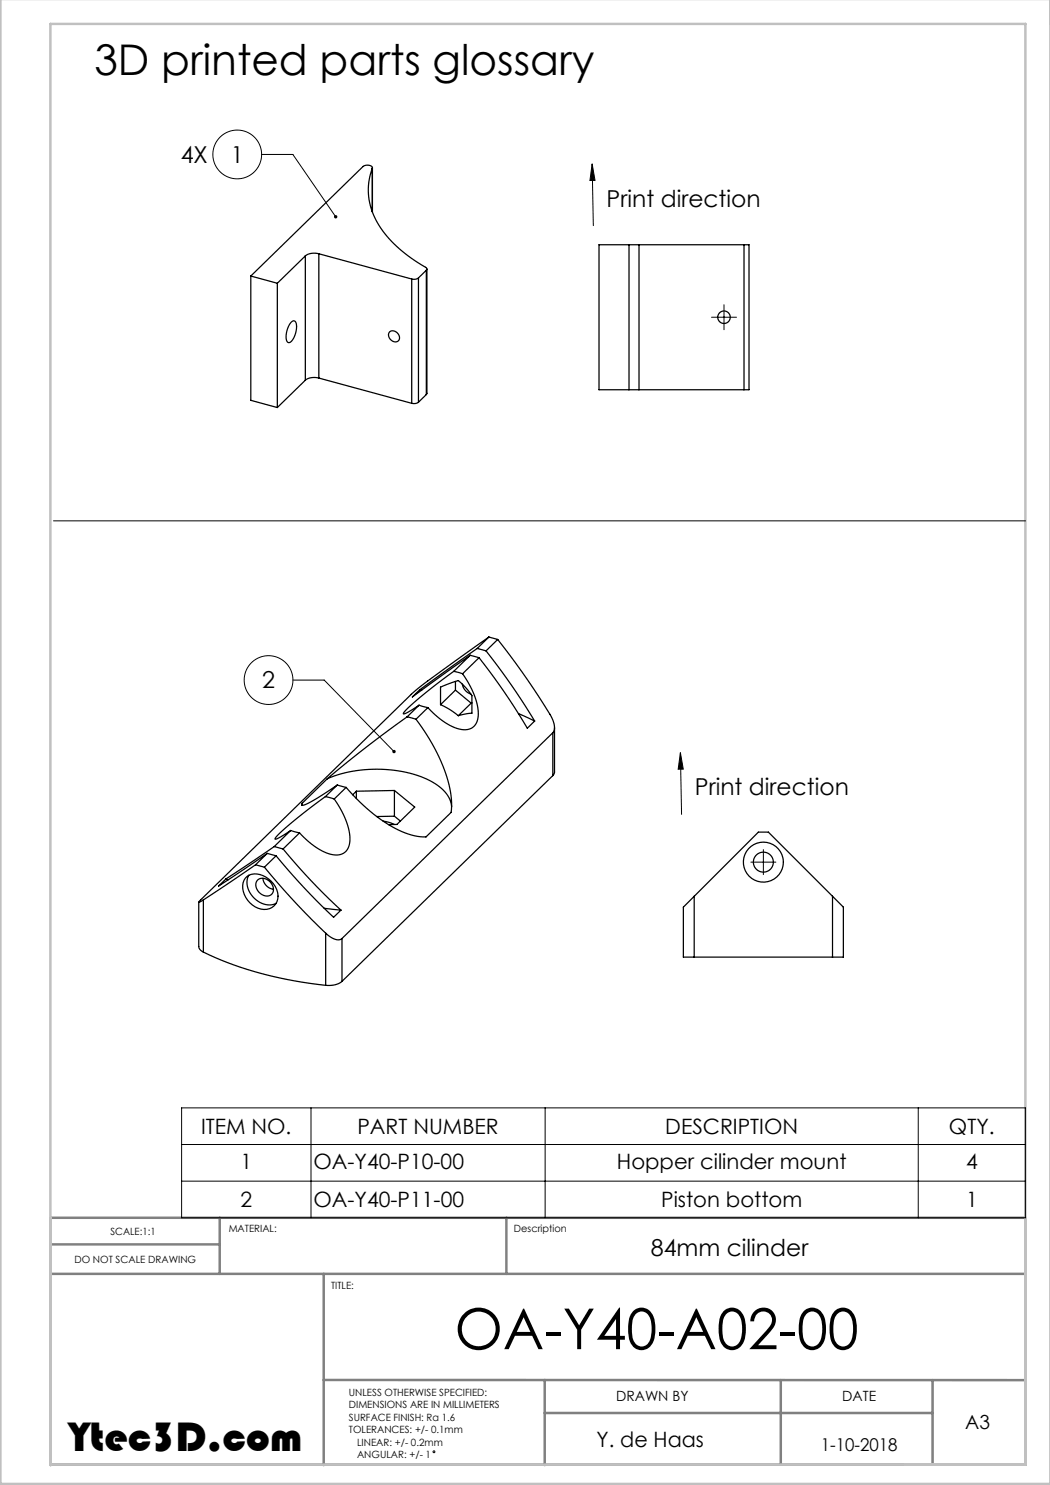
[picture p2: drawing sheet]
<svg xmlns="http://www.w3.org/2000/svg" width="210mm" height="297mm" viewBox="0 0 210 297" stroke-linecap="round" stroke-linejoin="round" font-family="sans-serif">
<g fill="none" stroke="#000" stroke-width=".2">
<path d="M52.3 30.9h6.3l8.5 12.5M118.4 32.8l.6 3.3h-1zM118.4 32.8l.3 12.3M142.3 63.4h5M144.8 60.9v5M10.7 104.2h194.4M58.6 136h6.2l14 14.3M136.1 150.5l.6 3.3h-1.1zM136.1 150.5l.2 12.4M150.2 172.4h5M152.7 169.9v5M36.3 221.6h168.8v22h-168.8z"/>
<path d="M36.3 236.2h168.8M36.3 228.9h168.8M62.2 221.6v22M109 221.6v22M183.7 221.6v22"/>
<circle cx="47.4" cy="30.9" r="4.9"/>
<circle cx="53.7" cy="136" r="4.9"/>
<circle cx="86.8" cy="290.4" r=".19"/>
</g>
<path d="M10.1 248.9h33.8M10.1 254.8h195M43.9 243.6v11.2M64.7 254.8v38.2M101.3 243.6v11.2M64.7 276h140.4M108.9 276v17M156.2 276v16.9M186.5 276v16.9M10.1 292.9h195v-49.3h-195v49.4M108.9 282.6h77.6" fill="none" stroke="#808080" stroke-width=".5"/>
<path d="M.1 -.1v296.9h210M10.1 292.9h195v-288.1h-195v288.2" fill="none" stroke="#c0c0c0" stroke-width=".5"/>
<path d="M66.9 43.1a.34 .34 0 0 0 0 .5 .34 .34 0 0 0 .4 0l-.2-.2 .2 .2a.34 .34 0 0 0 .1-.5 .34 .34 0 0 0-.5 0zM78.5 150.1a.34 .34 0 0 0 .1 .5 .34 .34 0 0 0 .4 0l-.2-.3 .2 .3a.34 .34 0 0 0 0-.5 .34 .34 0 0 0-.5 0zM118.4 32.8l.6 3.3h-1zM136.1 150.5l.6 3.3h-1.1z" fill="#000"/>
<g fill="none" stroke="#000" stroke-width=".25">
<path d="M74.5 33.6a1.08 1.08 0 0 0-1.7-.4l-22.6 22M74.5 33.6a13.2 13.2 0 0 0 2.8 13.6 32.7 32.7 0 0 0 8 6.5v.4M74.5 33.6v8.8M74.5 33.5v8.9M50.2 55.2l5.3 1.5M50.2 55.2v24.9l5.3 1.4M55.5 56.7v24.8M61.1 51.2l-5.6 5.5M61.1 51.2v24.8M63.8 50.8l-1.7-.1-1 .5M63.8 50.8l18.5 5M63.8 50.8v24.8"/>
<path d="M82.3 55.8v24.9M83.7 55.6l-.5 .2h-.9M83.7 55.6v24.8M85.3 54.1l-1.6 1.5M85.3 54.1v24.8M85.4 53.8v24.9l-.1 .2M125.8 48.9h2M125.8 48.9h-6v29h6M125.8 48.9v29M127.8 48.9h21M127.8 48.9v29M148.8 48.9h1v29h-1"/>
<path d="M148.8 48.9v29M58.3 64.4a.58 .58 0 0 1 .7-.2 .58 .58 0 0 1 .3 .7 4.1 4.1 0 0 1-1.4 3.6 .7 .7 0 0 1-.7-.9l.2-1.7 .4-.8zM61.1 76l-5.6 5.5M63.8 75.6h-1.7l-1 .4M63.8 75.6l18.5 5.1M77.9 66.4a1.27 1.27 0 0 1 1.6 .2 1.27 1.27 0 0 1 .1 1.6 1.32 1.32 0 0 1-1.5-.3 1.32 1.32 0 0 1-.2-1.5zM85.3 78.9l-1.6 1.5M125.8 77.9h2M127.8 77.9h21M83.7 80.4l-.5 .3h-.9M83.9 138h.5M90.7 134.3l-5.3 4.1a21.5 21.5 0 0 0-4.7 4.3l.8-.2 2.3-1.5"/>
<path d="M90.7 134.3l1.8 .5M91.1 136.3v1.7M91.1 138l-3 2.9M91.1 138l3.1 2.6M92.5 136.8a2.49 2.49 0 0 0 1.7 2M92.5 134.8a13.8 13.8 0 0 1 3.1 8.7 2.7 2.7 0 0 1-3.7 2.3 13.6 13.6 0 0 1-6.3-4.3M94 131.1l-11.5 8.3 1.4-1.4M94 131.1l1.8 .4M94 131.1l-3.3 3.2M95.4 129.7l-11.5 8.3M95.4 129.7l1.8 .5M95.8 131.5a126.5 126.5 0 0 1 9.7 14.1l1.4-1.4"/>
<path d="M95.8 131.5l-3.3 3.3M97.2 130.2a136 136 0 0 1 9.7 14M97.8 127.4l-1.3 .9a186.7 186.7 0 0 0-13.7 10l-43 42.1 .9-.4M97.8 127.4l1.7 .5M97.8 127.4l-2.4 2.3M99.5 127.9a125.1 125.1 0 0 1 11.1 16.1 2.54 2.54 0 0 1 0 2.6M99.5 127.9l-2.3 2.3M65.1 159.3l-5.4 4.1a21.5 21.5 0 0 0-4.7 4.4l.9-.3 2.2-1.4M65.1 159.3l1.7 .5M65.5 155.7a25.9 25.9 0 0 1 21.1 .8 6.5 6.5 0 0 1 3.7 4.8M65.5 155.7l-5.1 5M66.8 159.8a13.8 13.8 0 0 1 3.1 8.7 2.7 2.7 0 0 1-3.7 2.4 13.6 13.6 0 0 1-6.3-4.3"/>
<path d="M67.5 157a26.6 26.6 0 0 1-7.1 4.1l-.1-.1 .1-.3M67.5 157l1.7 .5M67.5 157l-2.4 2.3M69.2 157.5l-2.4 2.3M71.3 158.2l-.8 .8M71.3 158.2v1.5M78.9 158.1l4 3.3-3.5 3.5h-1.7M78.9 158.1l-7.6 .1M78.9 158.1v5.1M81.4 143.4l-8.3 6.2-7.6 6.1M81.4 143.4l1.8 .4M83.2 143.8a33.1 33.1 0 0 1 7.1 16.1l-.1 2.6-5 4.9a15.7 15.7 0 0 1-9-3.5 39 39 0 0 1-7-6.4"/>
<path d="M83.8 141l1.8 .5M83.8 141l-2.4 2.4M85.6 141.5l-2.4 2.3M88.1 140.9l1.8 1 1.8 1.2M88.1 140.9v-3.5l3.6-1.3 1.5 1.5 1.2 1.5v3.5l-2.7 .5M94.2 140.6l-2.5 2.5M94.4 140.6h-.2M103.7 142.7l3.2 1.5M110.6 146.6l-42.2 41.1M110.6 155.1l-42.2 41.2M110.6 146.6v8.5M110.9 145.5v8.9l-.3 .7"/>
<path d="M40.7 180v10.4M45.2 175.8l.4 .2M49.4 175.3a4 4 0 0 1 5.3 1.5 3.2 3.2 0 0 1-.3 4.7 4.1 4.1 0 0 1-5.5-2.6 3.1 3.1 0 0 1 .5-3.6zM49.8 175a4.4 4.4 0 0 0 2.9 5.8 3.1 3.1 0 0 0 2.5-.1M51.1 173l-10.4 7M51.1 173l1.8 .4M51.6 176a2.1 2.1 0 0 1 2.4 .4 2.1 2.1 0 0 1 .4 2.4 2.06 2.06 0 0 1-3.2-1.4v-.8zM52.6 175.7a2.42 2.42 0 0 0 2.1 2.1M52.9 173.4a145.8 145.8 0 0 0 12.2 13.2M53.4 170.7l1.8 .5M53.4 170.7l-9.7 6.5 1.5-1.4M53.4 170.7l-2.3 2.3"/>
<path d="M54.8 169.3l-9.6 6.5M54.8 169.3l1.8 .5M55.2 171.2a130.4 130.4 0 0 0 11.5 12.3l1.5-1.5M55.2 171.2l-2.3 2.2M56.6 169.8a120.9 120.9 0 0 0 11.6 12.2M58.1 166.1l1.8 .5M58.1 166.1l-3.3 3.2M59.9 166.6l-3.3 3.2M60.4 160.7v.3M76.6 164.2l2.3 .7M78.9 163.2l-3.6 .1M78.9 163.2l1.2 1"/>
<path d="M138.8 179.3l12.9-12.9h2l12.8 12.9M138.8 179.3l-2.1 2.1v10h2.1M138.8 179.3v12.1M166.5 179.3l2.2 2.1v10h-2.2M166.5 179.3v12.1M39.8 180.4v8.9l.2 .6 .7 .5M40.7 190.4a73.6 73.6 0 0 0 24.4 6.7M64.8 181.7l3.4 .3M65.1 186.6a3.1 3.1 0 0 0 3.1 1.2l.2-.1M65.1 186.6v10.5M68.4 196.3a4.3 4.3 0 0 1-3.3 .8M68.4 187.7v8.6"/>
<path d="M138.8 191.4h27.7"/>
<circle cx="144.8" cy="63.4" r="1.25"/>
<circle cx="152.7" cy="172.4" r="2"/>
<circle cx="152.7" cy="172.4" r="4"/>
</g>
<text font-size="11.3" x="90.9" y="269.8">OA-Y40-A02-00</text>
<g font-size="8.5">
<text x="18.9" y="15.1">3D printed parts glossary</text>
<text x="13.8" y="290.3">Ytec3D.com</text>
</g>
<g font-size="4.7">
<text x="36.1" y="32.7">4X</text>
<text x="46.2" y="32.5">1</text>
<text x="121.3" y="41.3">Print direction</text>
<text x="52.4" y="137.7">2</text>
<text x="139" y="159.1">Print direction</text>
<text x="130.2" y="251.2">84mm cilinder</text>
</g>
<g font-size="4.2">
<text x="40.2" y="226.8">ITEM NO.</text>
<text x="71.5" y="226.8">PART NUMBER</text>
<text x="133.1" y="226.8">DESCRIPTION</text>
<text x="189.8" y="226.8">QTY.</text>
<text x="48.1" y="233.7">1</text>
<text x="62.7" y="233.7">OA-Y40-P10-00</text>
<text x="123.4" y="233.7">Hopper cilinder mount</text>
<text x="193.2" y="233.7">4</text>
<text x="48.1" y="241.4">2</text>
<text x="62.7" y="241.4">OA-Y40-P11-00</text>
<text x="132.2" y="241.4">Piston bottom</text>
<text x="193.2" y="241.4">1</text>
<text x="119.3" y="289.4">Y. de Haas</text>
</g>
<text font-size="3.9" x="193.1" y="285.8">A3</text>
<text font-size="3.5" x="164.2" y="290.3">1-10-2018</text>
<g font-size="2.8">
<text x="123.2" y="280.2">DRAWN BY</text>
<text x="168.5" y="280.2">DATE</text>
</g>
<g font-size="2">
<text x="22.1" y="246.9">SCALE:1:1</text>
<text x="45.7" y="246.5">MATERIAL:</text>
<text x="102.8" y="246.5">Description</text>
<text x="14.9" y="252.5">DO NOT SCALE DRAWING</text>
<text x="66.2" y="257.7">TITLE:</text>
<text x="69.8" y="279.2">UNLESS OTHERWISE SPECIFIED:</text>
<text x="69.8" y="281.7">DIMENSIONS ARE IN MILLIMETERS</text>
<text x="69.8" y="284.2">SURFACE FINISH: Ra 1.6</text>
<text x="69.8" y="286.7">TOLERANCES: +/- 0.1mm</text>
<text x="71.4" y="291.7">ANGULAR: +/- 1</text>
<text x="71.4" y="289.2">LINEAR: +/- 0.2mm</text>
</g>
</svg>
